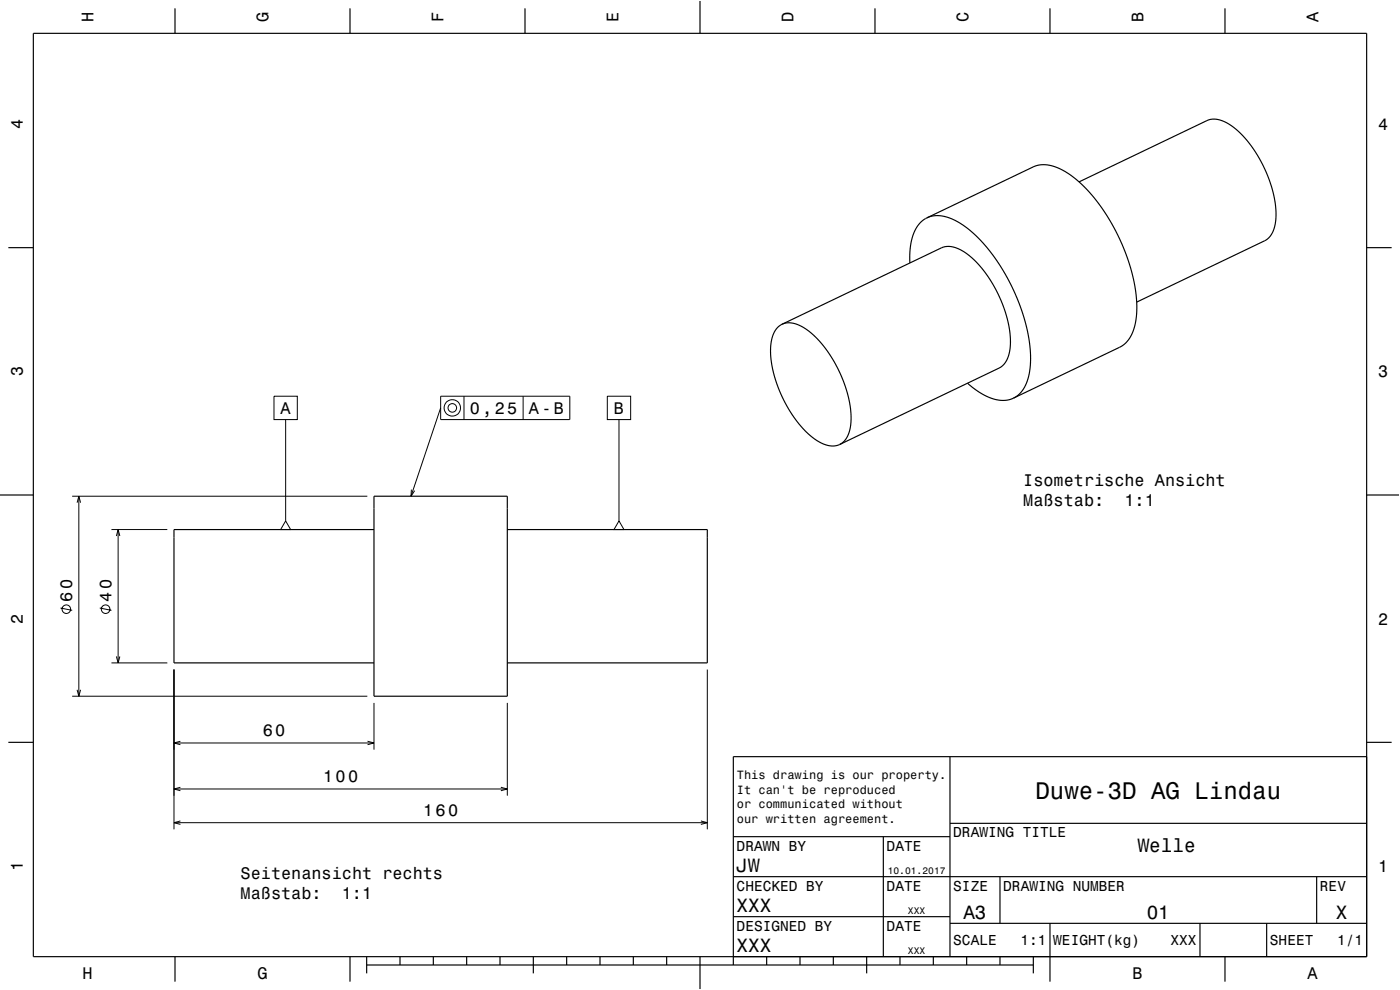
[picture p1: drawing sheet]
<svg xmlns="http://www.w3.org/2000/svg" width="420mm" height="297mm" viewBox="0 0 420 297" stroke-linecap="round" stroke-linejoin="round" font-family="sans-serif">
<g fill="none" stroke="#000" stroke-width=".3">
<path d="M82.2 118.9h7v7h-7zM132.2 118.9h38.7v7h-38.7zM139.2 118.9v7M156.9 118.9v7M182.2 118.9h7v7h-7zM85.7 125.9v30.4M132.2 122.4l-8.9 26.5M185.7 125.9v30.4M21.7 148.9h88.5M23.1 150.8l.6-1.9 .5 1.9M23.7 148.9v60M33.4 158.9h16.8"/>
<path d="M35.4 158.9v40M85.7 156.3l1.5 2.6h-3zM123.4 146.9l-.1 2 1.1-1.7M185.7 156.3l1.5 2.6h-3zM34.9 160.8l.5-1.9 .6 1.9M18.2 182.4l3.5 .7M29.9 182.4l3.5 .7M33.4 198.9h16.8M34.9 196.9l.5 2 .6-2M21.7 208.9h88.5M23.1 206.9l.6 2 .5-2M52.2 200.9v47.9"/>
<path d="M112.2 210.9v14M152.2 210.9v27.8M212.2 200.9v47.9M52.2 236.7h100M52.2 222.9h60M54.1 236.2l-1.9 .5 1.9 .5M54.1 222.4l-1.9 .5 1.9 .5M110.3 222.4l1.9 .5-1.9 .5M150.3 236.2l1.9 .5-1.9 .5M52.2 246.8h160M54.1 246.3l-1.9 .5 1.9 .5M210.3 246.3l1.9 .5-1.9 .5"/>
<circle cx="135.7" cy="122.4" r="2.46"/>
<circle cx="135.7" cy="122.4" r="1.28"/>
<circle cx="19.9" cy="182.8" r="1.28"/>
<circle cx="31.7" cy="182.8" r="1.28"/>
</g>
<g fill="none" stroke="#000" stroke-width=".35">
<path d="M10 10h400v277h-400zM52.5 2.5v7.5M105 2.5v7.5M157.5 2.5v7.5M210 0v10M262.5 2.5v7.5M315 2.5v7.5M367.5 2.5v7.5M323.7 54.6l38.4-18.4 1.6-.5 1.8 .2 1.9 .6 2.1 1.2 2.1 1.8 2.2 2.3 2 2.6 3.4 5.9 2.5 6.4 1.1 6v2.9l-.4 2.2-.6 1.8-1.1 1.7-1.3 .9-38.4 18.4M2.5 74.3h7.5M278.1 65.4l32.1-15.4 1.8-.5 1.9-.1 2.9 .7 2.7 1.4 3 2.1 2.7 2.4 2.8 3.1 2.9 3.7 2.3 3.7 2.3 4.4 2 4.6 1.6 4.6 1.1 4.6 .7 4.1 .2 3.6-.3 3.6-.8 3.3-1.2 2.2-1.3 1.6-1.5 1-32 15.4M278.1 65.4l2.8-.7 3.1 .4 3.5 1.5 3.5 2.5 3.4 3.3 3.5 4.2 3.2 4.8 2.6 4.8 2.3 5.5 1.7 5.5 1.1 5.4 .4 4.5-.3 4.4-1 3.5-1.6 2.7-2.3 1.8"/>
<path d="M278.1 65.4l-1.3 .7-1.1 1.1-1.7 3-.9 3.9-.1 4.8M410 74.3h7.5M234.6 97.3l47.8-22.9 1.3-.4h1.8l1.9 .6 2.1 1.1 2.2 1.8 2.1 2.1 2.2 2.8 3.5 5.9 2.4 6.4 .8 3.2 .4 3.4v2.8l-.4 2.2-.8 1.9-1 1.4-1.2 .8-47.8 23M234.6 97.3l1.6-.4 2.1 .2 2.5 1 2.2 1.5 2.3 2.1 2.5 3 2.2 3.4 1.8 3.3 1.5 3.7 1.1 3.7 .7 3.5 .2 2.9-.1 2.7-.7 2.5-1.1 1.8-1.5 1.2M234.6 97.3l-1.4 1.1-1.1 1.7-.7 2.4-.2 2.9 .2 3.1 .7 3.4 1 3.4 1.6 3.9 1.8 3.3 2.1 3.2 2.3 2.9 2.4 2.3 2.6 1.7 2.1 .9 2.1 .3 1.8-.4M290.3 115l4 3 3.6 1.6 3.4 .5 2.7-.6M0 148.5h10M112.2 148.9h40v60h-40zM112.2 158.9h-60v40h60M152.2 158.9h60v40h-60M410 148.5h10M2.5 222.7h7.5"/>
<path d="M285 227v60M410 222.7h7.5M410 227h-190v62.5M220 251h65M265 251v36M285 247h125M220 275h65M220 263h190M285 277h125M300 263v14M315 277v17.5M360 277v10"/>
<path d="M380 277v10M395 263v14M52.5 287v7.5M105 287v7.5M110 289.5h200M110 287v5M120 287v2.5M130 287v2.5M140 287v2.5M150 287v2.5M160 287v5M170 287v2.5"/>
<path d="M180 287v2.5M190 287v2.5M200 287v2.5M210 287v10M230 287v2.5M240 287v2.5M250 287v2.5M260 287v5M270 287v2.5M280 287v2.5M290 287v2.5M300 287v2.5"/>
<path d="M310 287v5M367.5 287v7.5"/>
</g>
<path d="M0 0h420v297h-420" fill="none" stroke="#fff" stroke-width=".3"/>
<text font-size="7.2" x="310.6" y="239.6">Duwe-3D AG Lindau</text>
<g font-size="5.8">
<text x="341.3" y="255.6">Welle</text>
<text x="221" y="261.6">JW</text>
<text x="221" y="273.6">XXX</text>
<text x="289" y="275.6">A3</text>
<text x="344" y="275.6">01</text>
<text x="400.8" y="275.6">X</text>
<text x="221" y="285.6">XXX</text>
</g>
<g font-size="5">
<text x="28.1" y="6.5" transform="rotate(-90 28.1 6.5)">H</text>
<text x="80.6" y="6.5" transform="rotate(-90 80.6 6.5)">G</text>
<text x="133.1" y="6.5" transform="rotate(-90 133.1 6.5)">F</text>
<text x="185.6" y="6.5" transform="rotate(-90 185.6 6.5)">E</text>
<text x="238.1" y="6.5" transform="rotate(-90 238.1 6.5)">D</text>
<text x="290.6" y="6.5" transform="rotate(-90 290.6 6.5)">C</text>
<text x="343.1" y="6.5" transform="rotate(-90 343.1 6.5)">B</text>
<text x="395.6" y="6.5" transform="rotate(-90 395.6 6.5)">A</text>
<text x="6.8" y="38.7" transform="rotate(-90 6.8 38.7)">4</text>
<text x="413.5" y="39">4</text>
<text x="6.8" y="112.9" transform="rotate(-90 6.8 112.9)">3</text>
<text x="413.5" y="113.2">3</text>
<text x="84.2" y="124.1">A</text>
<text x="140.9" y="124.1">0,25</text>
<text x="158.7" y="124.1">A-B</text>
<text x="184.2" y="124.1">B</text>
<text x="307" y="145.7">Isometrische Ansicht</text>
<text x="307" y="151.7">Maßstab:</text>
<text x="337.3" y="151.7">1:1</text>
<text x="21.7" y="180.5" transform="rotate(-90 21.7 180.5)">60</text>
<text x="33.4" y="180.5" transform="rotate(-90 33.4 180.5)">40</text>
<text x="6.8" y="187.1" transform="rotate(-90 6.8 187.1)">2</text>
<text x="413.5" y="187.4">2</text>
<text x="78.8" y="220.9">60</text>
<text x="96.9" y="234.7">100</text>
<text x="126.9" y="244.8">160</text>
<text x="6.8" y="261.3" transform="rotate(-90 6.8 261.3)">1</text>
<text x="72.2" y="263.7">Seitenansicht rechts</text>
<text x="413.5" y="261.6">1</text>
<text x="72.2" y="269.8">Maßstab:</text>
<text x="102.6" y="269.8">1:1</text>
<text x="24.7" y="293.8">H</text>
<text x="77.2" y="293.8">G</text>
<text x="339.7" y="293.8">B</text>
<text x="392.2" y="293.8">A</text>
</g>
<g font-size="4.3">
<text x="286" y="251.2">DRAWING TITLE</text>
<text x="221" y="255.2">DRAWN BY</text>
<text x="266" y="255.2">DATE</text>
<text x="221" y="267.2">CHECKED BY</text>
<text x="266" y="267.2">DATE</text>
<text x="286" y="267.2">SIZE</text>
<text x="301" y="267.2">DRAWING NUMBER</text>
<text x="396" y="267.2">REV</text>
<text x="221" y="279.2">DESIGNED BY</text>
<text x="266" y="279.2">DATE</text>
<text x="286" y="283.6">SCALE</text>
<text x="306.2" y="283.6">1:1</text>
<text x="316" y="283.6">WEIGHT(kg)</text>
<text x="351.2" y="283.6">XXX</text>
<text x="381" y="283.6">SHEET</text>
<text x="401.2" y="283.6">1/1</text>
</g>
<g font-size="3.6">
<text x="221.1" y="233.8">This drawing is our property.</text>
<text x="221.1" y="238.1">It can't be reproduced</text>
<text x="221.1" y="242.5">or communicated without</text>
<text x="221.1" y="246.8">our written agreement.</text>
</g>
<g font-size="2.9">
<text x="266.3" y="262.3">10.01.2017</text>
<text x="272.4" y="274.3">XXX</text>
<text x="272.4" y="286.3">XXX</text>
</g>
</svg>
